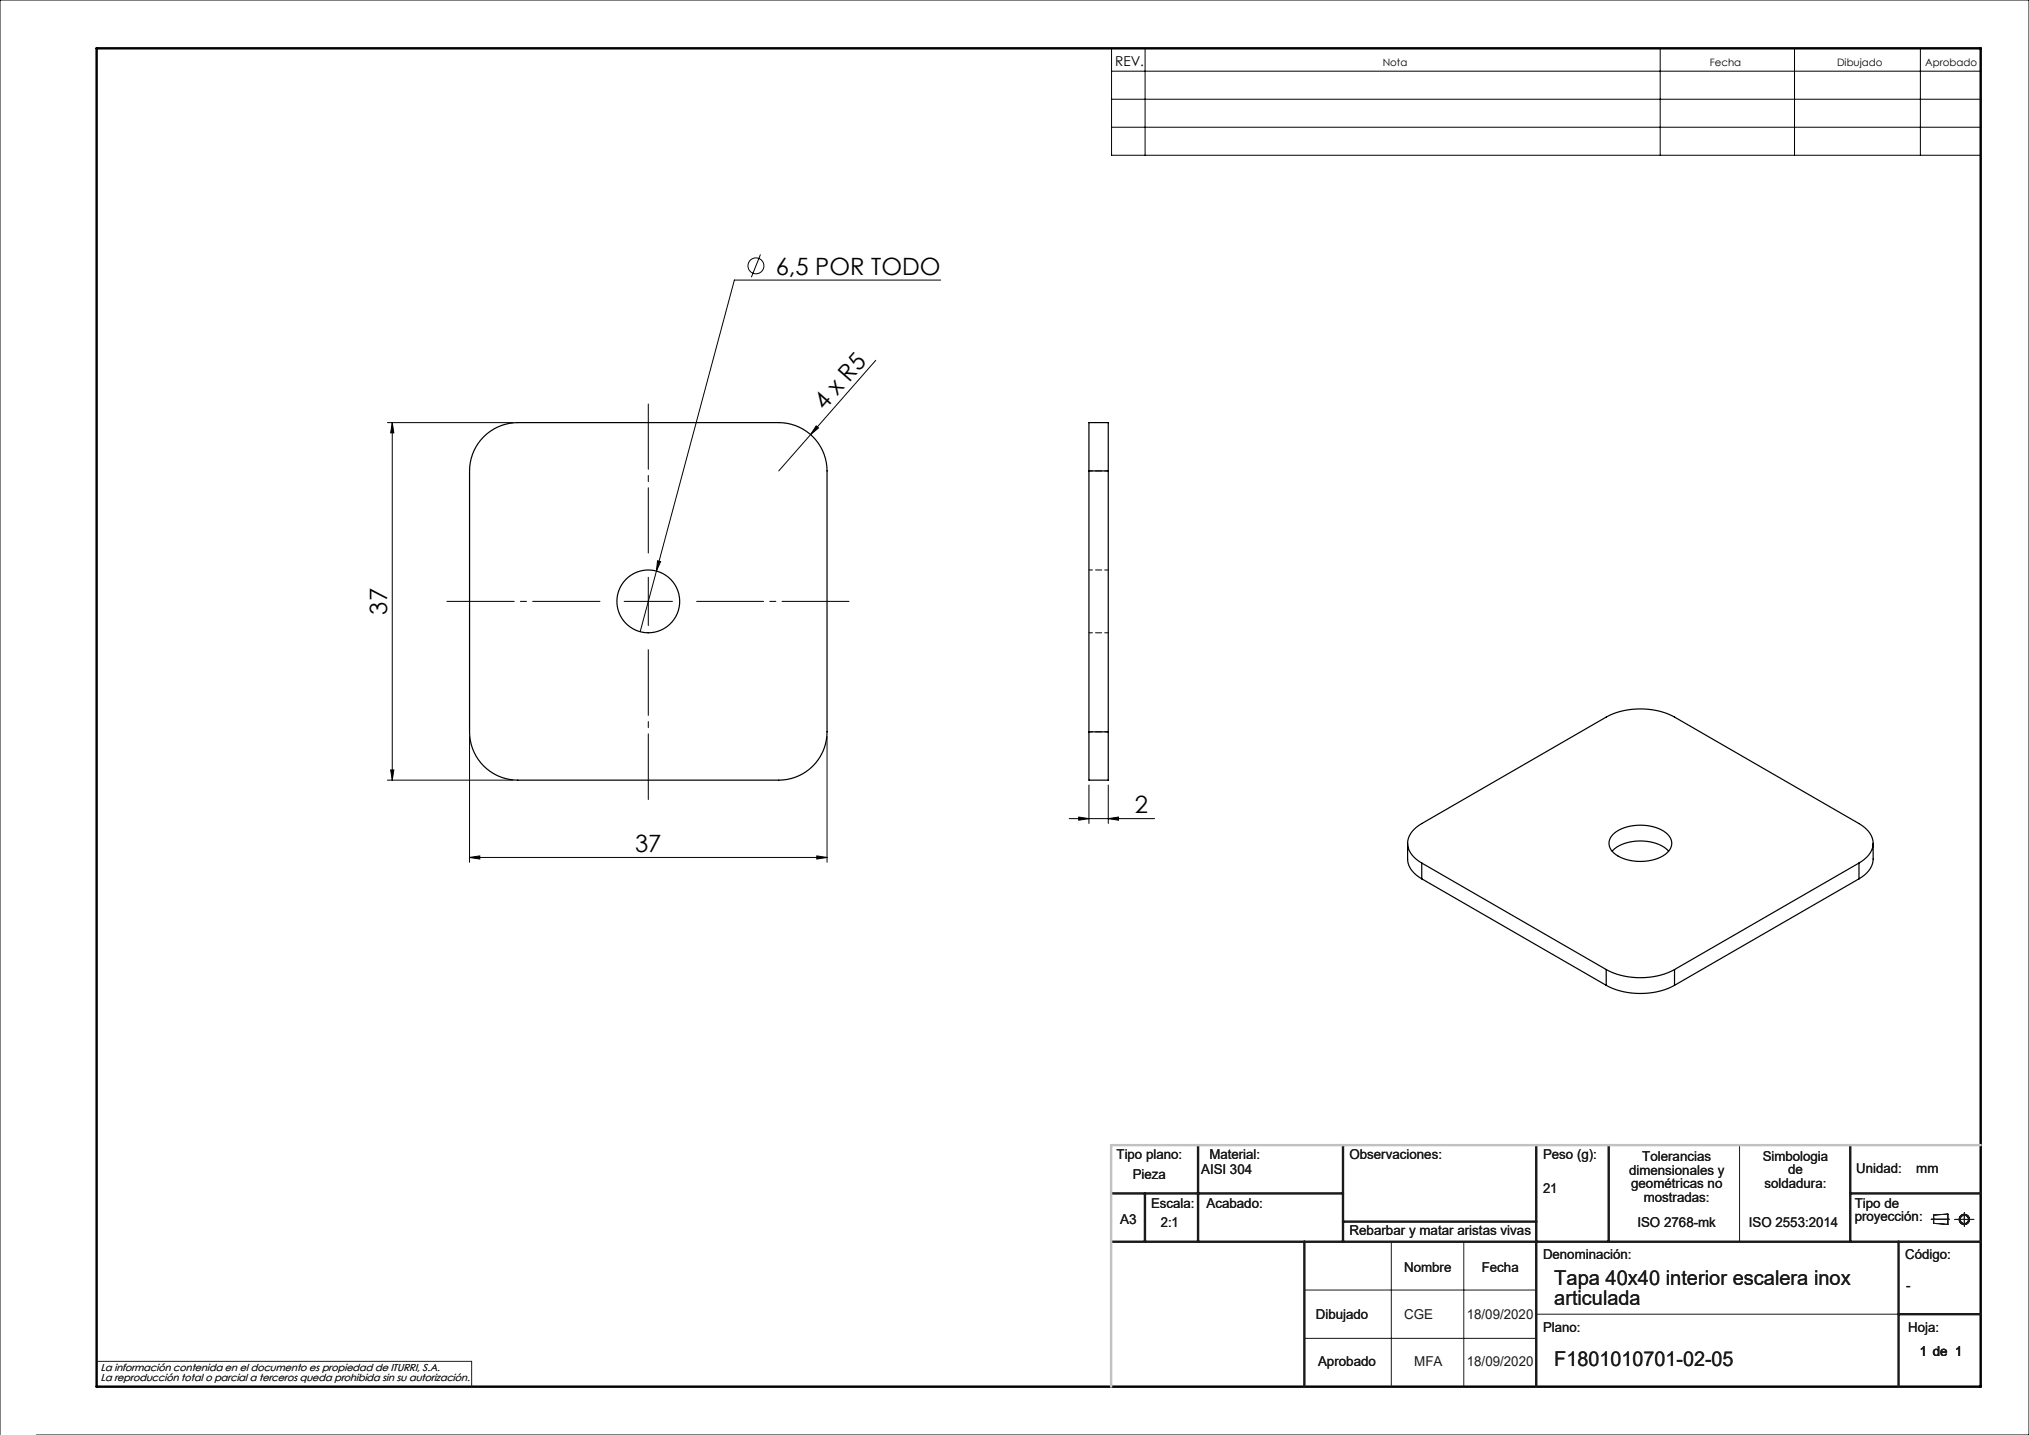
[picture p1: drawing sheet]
<svg xmlns="http://www.w3.org/2000/svg" width="420mm" height="297mm" viewBox="0 0 420 297" stroke-linecap="round" stroke-linejoin="round" font-family="sans-serif">
<g fill="none" stroke="#191924" stroke-width=".21">
<path d="M360.1 237v20M288 257v30M303 257v30M399.7 252.3h3.8M400.3 251.5l2.9-.2v2.1l-2.9-.2zM404.6 252.4h4M406.6 251v2.8M270 267h48M270 277h48M318 272h75M20 281.8h77.6v5.2"/>
<circle cx="406.6" cy="252.4" r="1.07"/>
<circle cx="406.6" cy="252.4" r=".86"/>
</g>
<g fill="none" stroke="#000" stroke-width=".21">
<path d="M230.1 10h179.9v22.1h-179.9zM230.1 14.7h179.9M237 10v22.1M343.7 10v22.1M371.5 10v22.1M397.5 10v22.1M230.1 20.5h179.9M230.1 26.3h179.9M157.4 52.7l-1.9 4.7M194.7 58h-42.7l-16.1 60.2M181.3 74.6l-20.1 22.9M80.2 87.5h26"/>
<path d="M81.2 87.5l.3 2.1h-.6zM81.2 87.5v74M168.9 88.1l.5 .5-1.6 1.4zM134.2 119.5v10M135.9 118.2l-3.4 12.5M136.1 116.1l.6 .1-.8 2zM129.2 124.5h10M80.9 159.4h.6l-.3 2.1zM97.2 152.5v26M171.2 152.5v26M80.2 161.5h26M97.2 177.5l2.1-.4v.7z"/>
<path d="M97.2 177.5h74M169.1 177.1l2.1 .4-2.1 .3zM221.3 169.4h17.7M223.3 169.1l2.1 .3-2.1 .4zM225.4 162.5v7.9M229.4 169.4l2.1-.3v.7zM229.4 162.5v7.9M7.5 297h412.5v-297h-420v297"/>
<circle cx="156.5" cy="55" r="1.65"/>
</g>
<path d="M20 10h390v277h-390z" fill="none" stroke="#000" stroke-width=".5"/>
<g fill="none" stroke="#191924" stroke-width=".5">
<path d="M248 237v20M278 237v20M318 237v50M333 237v20M383 237v20M230 257h180M230 247h48M237 247v10M270 257v30M278 252.8h40M383 247h27M393 257v30"/>
<path d="M393 272h17"/>
</g>
<path d="M410 237h-180v50" fill="none" stroke="#c0c0c0" stroke-width=".5"/>
<path d="M134.2 114.5v-30.9" fill="none" stroke="#000" stroke-width=".21" stroke-dasharray="15.2 1.3 1.3 1.3" stroke-dashoffset="1.7"/>
<path d="M124.2 124.5h-31.7" fill="none" stroke="#000" stroke-width=".21" stroke-dasharray="15.2 1.3 1.3 1.3" stroke-dashoffset="1.3"/>
<path d="M134.2 134.5v31" fill="none" stroke="#000" stroke-width=".21" stroke-dasharray="15.2 1.3 1.3 1.3" stroke-dashoffset="1.6"/>
<path d="M144.2 124.5h31.5" fill="none" stroke="#000" stroke-width=".21" stroke-dasharray="15.2 1.3 1.3 1.3" stroke-dashoffset="1.4"/>
<g fill="#000">
<path d="M168.9 88.1l.5 .5-1.6 1.4z"/>
<path d="M81.2 87.5l.3 2.1h-.6zM80.9 159.4h.6l-.3 2.1z"/>
<path d="M97.2 177.5l2.1-.4v.7zM169.1 177.1l2.1 .4-2.1 .3zM136.1 116.1l-.2 2.1 .8-2z"/>
<path d="M229.4 169.4l2.1-.3v.7zM223.3 169.1l2.1 .3-2.1 .4z"/>
</g>
<g fill="none" stroke="#000" stroke-width=".25">
<path d="M100.1 90.4a10 10 0 0 1 7.1-2.9h54a10 10 0 0 1 10 10v54a10 10 0 0 1-10 10h-54a10 10 0 0 1-10-10v-54a10 10 0 0 1 2.9-7.1zM225.4 97.5v-10h4v10M225.4 97.5h4M225.4 97.5v54M229.4 97.5v54M225.4 151.5v10h4v-10M225.4 151.5h4M291.4 174.5v3.3a4.9 4.9 0 0 0 2.9 4.1M294.3 178.6a4.6 4.6 0 0 1-2.8-5.1l.8-1.4 .9-.9 1.1-.7 38.2-22.1a15.6 15.6 0 0 1 14.1 0l38.2 22.1a4.6 4.6 0 0 1 2.8 5l-.5 1-.7 .9-1.6 1.2M294.3 178.6l38.2 22.1M294.3 178.6v3.3M333.7 176.2a8.8 8.8 0 0 1 8.5-1.8l1.7 .6 1.5 1.2"/>
<path d="M333.8 172.8a9.3 9.3 0 0 1 9-1.5 4 4 0 0 1 3.3 3.3 4.1 4.1 0 0 1-3.5 3.2 9.6 9.6 0 0 1-8.5-1.2 2.47 2.47 0 0 1-.3-3.8zM384.8 178.6l-38.2 22.1M384.8 178.6v3.3M387.7 174.5v3.3a4.9 4.9 0 0 1-2.9 4.1M294.3 181.9l38.2 22M384.8 181.9l-38.2 22M332.5 200.7a15.6 15.6 0 0 0 14.1 0M332.5 203.9a15.6 15.6 0 0 0 14.1 0M332.5 200.7v3.2M346.6 200.7v3.2"/>
<circle cx="134.2" cy="124.5" r="6.5"/>
</g>
<path d="M225.4 97.5h4M229.4 118h-4M225.4 131h4M229.4 151.5h-4" fill="none" stroke="#000" stroke-width=".21" stroke-dasharray="1.3 .6" stroke-dashoffset=".5"/>
<g font-size="4.9">
<text x="160.6" y="56.9">6,5 POR TODO</text>
<text x="170.6" y="85.1" transform="rotate(-49 170.6 85.1)">4 x R5</text>
<text x="80.1" y="127.2" transform="rotate(-90 80.1 127.2)">37</text>
<text x="234.9" y="168.4">2</text>
<text x="131.5" y="176.4">37</text>
</g>
<g font-size="4.2" fill="#191924">
<text x="321.7" y="265.9">Tapa 40x40 interior escalera inox</text>
<text x="321.7" y="270.2">articulada</text>
<text x="321.7" y="282.8">F1801010701-02-05</text>
</g>
<text font-size="2.8" x="230.8" y="13.6">REV.</text>
<g font-size="2.8" fill="#191924">
<text x="231.1" y="239.9">Tipo plano:</text>
<text x="250.3" y="239.9">Material:</text>
<text x="279.3" y="239.9">Observaciones:</text>
<text x="319.4" y="239.9">Peso (g):</text>
<text x="234.5" y="244.1">Pieza</text>
<text x="248.6" y="243">AISI 304</text>
<text x="337.2" y="243.1">dimensionales y</text>
<text x="337.6" y="246">geométricas no</text>
<text x="339.9" y="240.3">Tolerancias</text>
<text x="364.9" y="240.2">Simbologia</text>
<text x="365.3" y="245.9">soldadura:</text>
<text x="370.1" y="243">de</text>
<text x="384.2" y="242.7">Unidad:</text>
<text x="396.7" y="242.7">mm</text>
<text x="238.3" y="250">Escala:</text>
<text x="249.7" y="250">Acabado:</text>
<text x="319.4" y="246.9">21</text>
<text x="340.2" y="248.8">mostradas:</text>
<text x="383.9" y="250">Tipo de</text>
<text x="231.9" y="253.4">A3</text>
<text x="240.3" y="254">2:1</text>
<text x="279.3" y="255.7">Rebarbar y matar aristas vivas</text>
<text x="338.9" y="254">ISO 2768-mk</text>
<text x="362" y="254">ISO 2553:2014</text>
<text x="383.9" y="252.8">proyección:</text>
<text x="290.6" y="263.3">Nombre</text>
<text x="306.7" y="263.3">Fecha</text>
<text x="319.4" y="260.6">Denominación:</text>
<text x="394.4" y="260.6">Código:</text>
<text x="394.6" y="266.9">-</text>
<text x="272.4" y="273">Dibujado</text>
<text x="290.6" y="273">CGE</text>
<text x="303.6" y="273">18/09/2020</text>
<text x="319.4" y="275.8">Plano:</text>
<text x="395" y="275.8">Hoja:</text>
<text x="397.4" y="280.6">1 de 1</text>
<text x="272.8" y="282.8">Aprobado</text>
<text x="292.7" y="282.8">MFA</text>
<text x="303.6" y="282.8">18/09/2020</text>
</g>
<g font-size="2.1">
<text x="286.2" y="13.6">Nota</text>
<text x="353.9" y="13.6">Fecha</text>
<text x="380.3" y="13.6">Dibujado</text>
<text x="398.5" y="13.6">Aprobado</text>
</g>
<g font-size="2.1" fill="#191924">
<text x="20.8" y="283.7">La información contenida en el documento es propiedad de ITURRI, S.A.</text>
<text x="20.8" y="285.7">La reproducción total o parcial a terceros queda prohibida sin su autorización.</text>
</g>
</svg>
